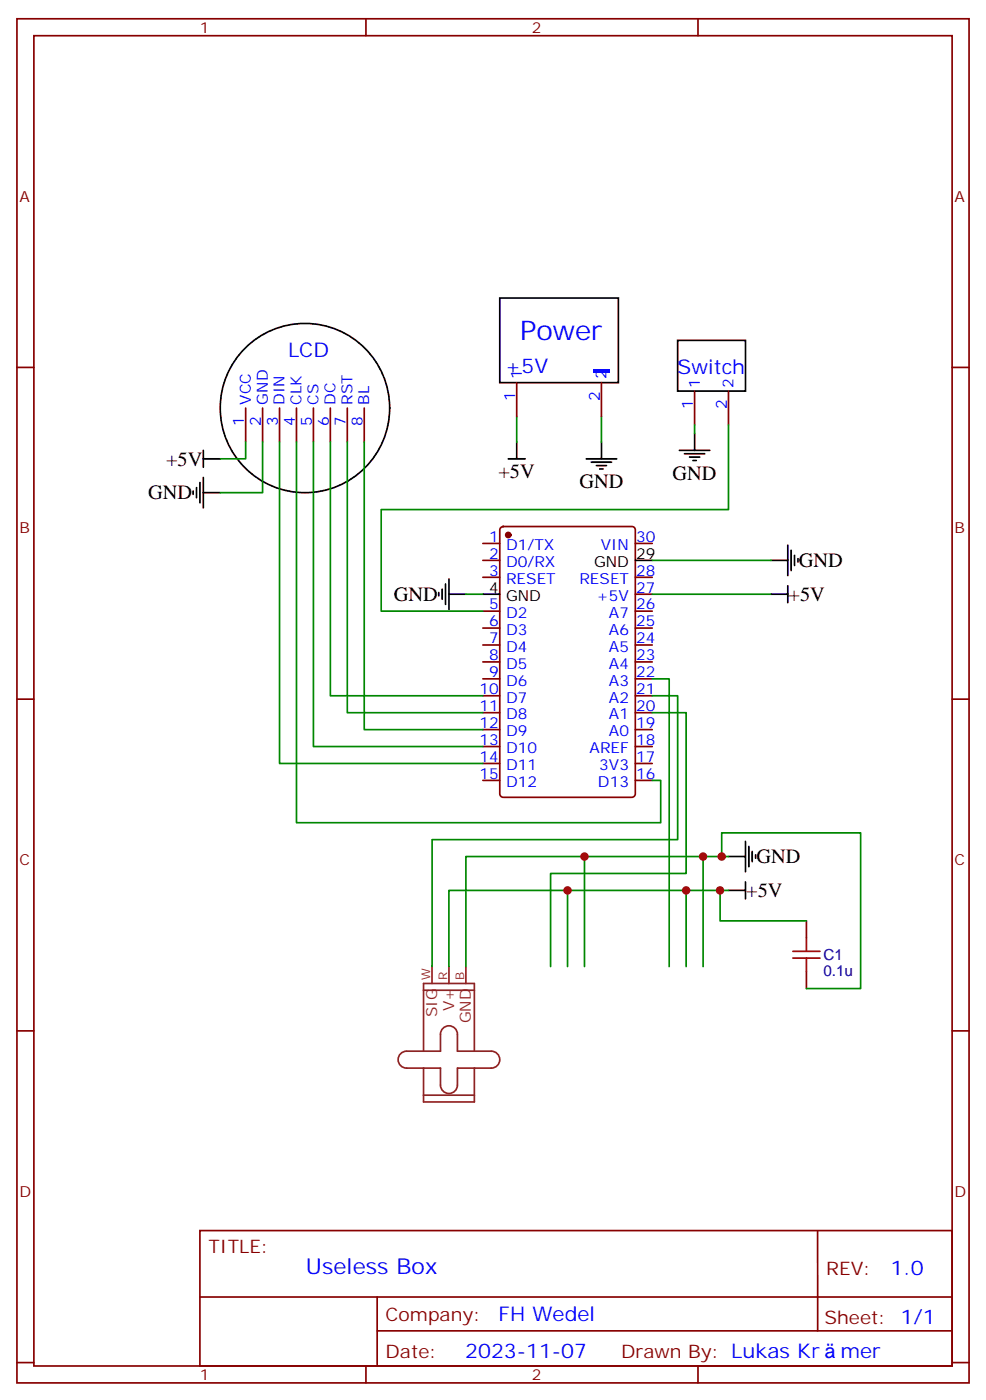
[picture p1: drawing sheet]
<svg xmlns="http://www.w3.org/2000/svg" width="205mm" height="292mm" viewBox="0 0 205 292" stroke-linecap="round" stroke-linejoin="round" font-family="sans-serif">
<g fill="none" stroke="#870000" stroke-width=".35">
<path d="M3.5 3.9h198.3v284.4h-198.3zM7.1 7.4h191.2v277.3h-191.2zM76.2 3.9v3.5M145.3 3.9v3.5M3.5 76.6h3.6M107.6 79.8v7M125.2 79.8v7M198.3 76.6h3.5M51.2 85.1v7M54.7 85.1v7M58.2 85.1v7M61.7 85.1v7"/>
<path d="M65.3 85.1v7M68.8 85.1v7M72.3 85.1v7M75.8 85.1v7M144.6 81.5v7.1M151.7 81.5v7.1M100.5 113.3h3.6M100.5 116.8h3.6M104.3 110l.5-.3h26.8a.71 .71 0 0 1 .7 .8v55a.76 .76 0 0 1-.7 .7h-26.8a.76 .76 0 0 1-.7-.7v-55zM132.3 113.3h3.5M100.5 120.3h3.6M100.5 127.4h3.6"/>
<path d="M100.5 130.9h3.6M100.5 134.4h3.6M100.5 138h3.6M132.3 120.3h3.5M132.3 127.4h3.5M132.3 130.9h3.5M132.3 134.4h3.5M132.3 138h3.5M132.3 123.9h3.5M3.5 145.7h3.6M100.5 141.5h3.6M100.5 145h3.6"/>
<path d="M100.5 148.6h3.6M100.5 152.1h3.6M100.5 155.6h3.6M100.5 159.1h3.6M132.3 141.5h3.5M132.3 145h3.5M132.3 148.6h3.5M132.3 152.1h3.5M132.3 155.6h3.5M132.3 159.1h3.5M198.3 145.7h3.5M100.5 162.7h3.6"/>
<path d="M132.3 162.7h3.5M167.9 191.9v3.6M3.5 214.9h3.6M167.9 202.5v3.6M198.3 214.9h3.5M41.6 256.5h156.7v28.2h-156.7zM170.3 256.5v20.9M41.7 270.4h156.4M78.5 277.4h119.6M78.5 270.4v14.1M3.5 284h3.6M76.2 284.7v3.6"/>
<path d="M145.3 284.7v3.6M198.3 284h3.5"/>
</g>
<circle cx="105.8" cy="111.5" r=".53" fill="#870000" stroke="#870000" stroke-width=".35"/>
<g fill="none" stroke="#000" stroke-width=".35">
<path d="M104.1 62.1h24.7v17.7h-24.7zM141.1 70.9h14.1v10.6h-14.1zM42.3 95.6h3.6M42.3 93.9v3.5M42.3 99.5v6.4M105.8 95.6h3.6M107.6 92.1v3.5M122.1 95.6h6.3M123.1 96.3h4.3M124.2 97h2.1M124.9 97.8h.7M125.2 92.1v3.5"/>
<path d="M141.5 93.9h6.3M142.5 94.6h4.3M143.6 95.3h2.1M144.3 96h.7M144.6 90.3v3.6M40.2 102.3v.7M40.9 101.6v2.2M41.6 100.6v4.2M42.3 102.7h3.6M132.3 116.8h3.5M160.5 116.8h3.5M164 113.6v6.4"/>
<path d="M164.7 114.7v4.2M165.5 115.7v2.2M166.2 116.5v.7M91.4 123.5v.7M92.1 122.8v2.1M92.8 121.7v4.3M93.5 123.9h3.5M93.5 120.7v6.3M100.5 123.9h3.6M160.5 123.9h3.5M164 122.1v3.5M151.7 178.5h3.5"/>
<path d="M155.2 175.4v6.3M155.9 176.4v4.3M156.6 177.5v2.1M157.3 178.2v.7M151.7 185.6h3.5M155.2 183.8v3.6"/>
<circle cx="63.5" cy="85.1" r="17.6"/>
</g>
<path d="M83.4 219.6l.8-.4 .5-.1h7v-3.5a1.76 1.76 0 0 1 1.8-1.8 1.76 1.76 0 0 1 1.7 1.8v3.5h7.1a1.76 1.76 0 0 1 1.8 1.8 1.76 1.76 0 0 1-1.8 1.7h-7.1v3.6a1.76 1.76 0 0 1-1.7 1.7 1.76 1.76 0 0 1-1.8-1.7v-3.6h-7a1.76 1.76 0 0 1-1.7-1.1 1.76 1.76 0 0 1 .4-1.9zM88.2 219.1v-14.1h10.6v14.1M88.2 206.4h10.6M90 201.5v3.5M93.5 201.5v3.5M97 201.5v3.5M88.2 222.6v7.1h10.6v-7.1M88.2 228.3h10.6" fill="none" stroke="#8c2424" stroke-width=".35"/>
<g fill="none" stroke="#008700" stroke-width=".35">
<path d="M51.2 92.1v3.5h-5.3M54.7 92.1v10.6h-8.8M58.2 92.1v67h42.3M61.7 92.1v79.4h75.9v-8.8h-1.8M65.3 92.1v63.5h35.2M68.8 92.1v52.9h31.7M72.3 92.1v56.5h28.2M75.8 92.1v60h24.7M107.6 86.8v5.3M125.2 86.8v5.3M144.6 88.6v1.7M151.7 88.6v17.6h-72.3v21.2h21.1"/>
<path d="M135.8 116.8h24.7M97 123.9h3.5M135.8 123.9h24.7M135.8 145h5.3v30h-51.1v26.5M135.8 148.6h7.1v33.5h-28.2v19.4M135.8 141.5h3.5v60M121.7 178.5v23M146.4 178.5v23M150.3 178.5v-4.9h28.9v32.5h-11.3M151.7 178.5h-54.7v23M118.2 185.6v15.9M142.9 185.6v15.9"/>
<path d="M149.9 185.6v6.3h18M151.7 185.6h-58.2v15.9"/>
</g>
<path d="M165.1 199.7h5.6M165.1 198.3h5.6M167.9 195.5v2.8M167.9 199.7v2.8" fill="none" stroke="#a10000" stroke-width=".35"/>
<g fill="#c00">
<circle cx="121.7" cy="178.5" r=".88"/>
<circle cx="146.4" cy="178.5" r=".88"/>
<circle cx="118.2" cy="185.6" r=".88"/>
<circle cx="142.9" cy="185.6" r=".88"/>
<circle cx="149.9" cy="185.6" r=".88"/>
<circle cx="150.3" cy="178.5" r=".88"/>
</g>
<text font-size="12.3" fill="#00f" x="122.4" y="80.5">-</text>
<text font-size="5.6" fill="#00f" x="108.3" y="70.9">Power</text>
<text font-size="4.6" fill="#00f" x="63.7" y="265.5">Useless Box</text>
<g font-size="4.2" fill="#00f">
<text x="60" y="74.5">LCD</text>
<text x="105.1" y="77.6">+5V</text>
<text x="141.1" y="78">Switch</text>
<text x="185.4" y="265.8">1.0</text>
<text x="103.8" y="275.3">FH Wedel</text>
<text x="96.9" y="283.1">2023-11-07</text>
<text x="175" y="283.1">mer</text>
</g>
<g font-size="4.2">
<text x="34.6" y="97.1">+5V</text>
<text x="103.8" y="99.6">+5V</text>
<text x="120.6" y="101.7">GND</text>
<text x="140.1" y="100">GND</text>
<text x="30.9" y="104.1">GND</text>
<text x="166.3" y="118.2">GND</text>
<text x="82" y="125.3">GND</text>
<text x="164.2" y="125.3">+5V</text>
<text x="157.5" y="180">GND</text>
<text x="155.4" y="187">+5V</text>
</g>
<g font-size="3.9" fill="#800">
<text x="43.4" y="261.1">TITLE:</text>
<text x="172" y="265.8">REV:</text>
<text x="80.3" y="275.3">Company:</text>
<text x="171.7" y="275.9">Sheet: 1/1</text>
<text x="80.3" y="283">Date:</text>
<text x="129.3" y="283.1">Drawn By: Lukas Kr</text>
</g>
<g font-size="3.2" fill="#800">
<text x="41.6" y="6.9">1</text>
<text x="110.8" y="6.9">2</text>
<text x="4.1" y="42">A</text>
<text x="198.8" y="42">A</text>
<text x="4.1" y="111.2">B</text>
<text x="198.8" y="111.2">B</text>
<text x="4.1" y="180.3">C</text>
<text x="198.8" y="180.3">C</text>
<text x="4.1" y="249.4">D</text>
<text x="198.8" y="249.4">D</text>
<text x="41.6" y="287.7">1</text>
<text x="110.8" y="287.7">2</text>
</g>
<g font-size="3.2" fill="#00f">
<text x="107.2" y="83.5" transform="rotate(-90 107.2 83.5)">1</text>
<text x="108.7" y="79.1" transform="rotate(-90 108.7 79.1)">1</text>
<text x="124.9" y="83.5" transform="rotate(-90 124.9 83.5)">2</text>
<text x="126.3" y="79.1" transform="rotate(-90 126.3 79.1)">2</text>
<text x="145.7" y="80.8" transform="rotate(-90 145.7 80.8)">1</text>
<text x="152.8" y="80.8" transform="rotate(-90 152.8 80.8)">2</text>
<text x="50.8" y="88.8" transform="rotate(-90 50.8 88.8)">1</text>
<text x="52.2" y="84.3" transform="rotate(-90 52.2 84.3)">VCC</text>
<text x="54.3" y="88.8" transform="rotate(-90 54.3 88.8)">2</text>
<text x="55.7" y="84.3" transform="rotate(-90 55.7 84.3)">GND</text>
<text x="57.9" y="88.8" transform="rotate(-90 57.9 88.8)">3</text>
<text x="59.3" y="84.3" transform="rotate(-90 59.3 84.3)">DIN</text>
<text x="61.4" y="88.8" transform="rotate(-90 61.4 88.8)">4</text>
<text x="62.8" y="84.3" transform="rotate(-90 62.8 84.3)">CLK</text>
<text x="64.9" y="88.8" transform="rotate(-90 64.9 88.8)">5</text>
<text x="66.3" y="84.3" transform="rotate(-90 66.3 84.3)">CS</text>
<text x="68.4" y="88.8" transform="rotate(-90 68.4 88.8)">6</text>
<text x="69.8" y="84.3" transform="rotate(-90 69.8 84.3)">DC</text>
<text x="72" y="88.8" transform="rotate(-90 72 88.8)">7</text>
<text x="73.4" y="84.3" transform="rotate(-90 73.4 84.3)">RST</text>
<text x="75.5" y="88.8" transform="rotate(-90 75.5 88.8)">8</text>
<text x="76.9" y="84.3" transform="rotate(-90 76.9 84.3)">BL</text>
<text x="144.3" y="85.3" transform="rotate(-90 144.3 85.3)">1</text>
<text x="151.3" y="85.3" transform="rotate(-90 151.3 85.3)">2</text>
<text x="101.9" y="112.9">1</text>
<text x="132.5" y="112.9">30</text>
<text x="101.9" y="116.5">2</text>
<text x="101.9" y="120">3</text>
<text x="105.4" y="114.7">D1/TX</text>
<text x="105.4" y="118.2">D0/RX</text>
<text x="125.1" y="114.7">VIN</text>
<text x="132.5" y="120">28</text>
<text x="105.4" y="121.7">RESET</text>
<text x="120.6" y="121.7">RESET</text>
<text x="124.2" y="125.3">+5V</text>
<text x="132.5" y="123.5">27</text>
<text x="101.9" y="127">5</text>
<text x="101.9" y="130.6">6</text>
<text x="105.4" y="128.8">D2</text>
<text x="126.8" y="128.8">A7</text>
<text x="132.5" y="130.6">25</text>
<text x="132.5" y="127">26</text>
<text x="101.9" y="134.1">7</text>
<text x="101.9" y="137.6">8</text>
<text x="105.4" y="132.3">D3</text>
<text x="105.4" y="135.9">D4</text>
<text x="126.8" y="135.9">A5</text>
<text x="126.8" y="132.3">A6</text>
<text x="132.5" y="137.6">23</text>
<text x="132.5" y="134.1">24</text>
<text x="101.9" y="141.1">9</text>
<text x="105.4" y="139.4">D5</text>
<text x="105.4" y="142.9">D6</text>
<text x="126.8" y="142.9">A3</text>
<text x="126.8" y="139.4">A4</text>
<text x="132.5" y="141.1">22</text>
<text x="99.9" y="144.7">10</text>
<text x="99.9" y="148.2">11</text>
<text x="105.4" y="146.4">D7</text>
<text x="105.4" y="150">D8</text>
<text x="126.8" y="150">A1</text>
<text x="126.8" y="146.4">A2</text>
<text x="132.5" y="148.2">20</text>
<text x="132.5" y="144.7">21</text>
<text x="99.9" y="151.7">12</text>
<text x="99.9" y="155.3">13</text>
<text x="105.4" y="153.5">D9</text>
<text x="126.8" y="153.5">A0</text>
<text x="132.5" y="155.3">18</text>
<text x="132.5" y="151.7">19</text>
<text x="99.9" y="158.8">14</text>
<text x="105.4" y="157">D10</text>
<text x="105.4" y="160.5">D11</text>
<text x="122.8" y="157">AREF</text>
<text x="124.8" y="160.5">3V3</text>
<text x="132.5" y="158.8">17</text>
<text x="99.9" y="162.3">15</text>
<text x="105.4" y="164.1">D12</text>
<text x="124.5" y="164.1">D13</text>
<text x="132.5" y="162.3">16</text>
</g>
<g font-size="3.2">
<text x="123.7" y="118.2">GND</text>
<text x="132.5" y="116.5">29</text>
<text x="101.9" y="123.5">4</text>
<text x="105.4" y="125.3">GND</text>
</g>
<g font-size="3.2" fill="#000080">
<text x="171.4" y="203.4">0.1u</text>
<text x="171.4" y="200.1">C1</text>
</g>
<g font-size="3.2" fill="#8d2323">
<text x="91" y="212" transform="rotate(-90 91 212)">SIG</text>
<text x="94.5" y="210.8" transform="rotate(-90 94.5 210.8)">V+</text>
<text x="98.1" y="213.3" transform="rotate(-90 98.1 213.3)">GND</text>
</g>
<g font-size="2.5" fill="#8d2323">
<text x="89.6" y="204.3" transform="rotate(-90 89.6 204.3)">W</text>
<text x="93.1" y="204.3" transform="rotate(-90 93.1 204.3)">R</text>
<text x="96.7" y="204.3" transform="rotate(-90 96.7 204.3)">B</text>
</g>
</svg>
